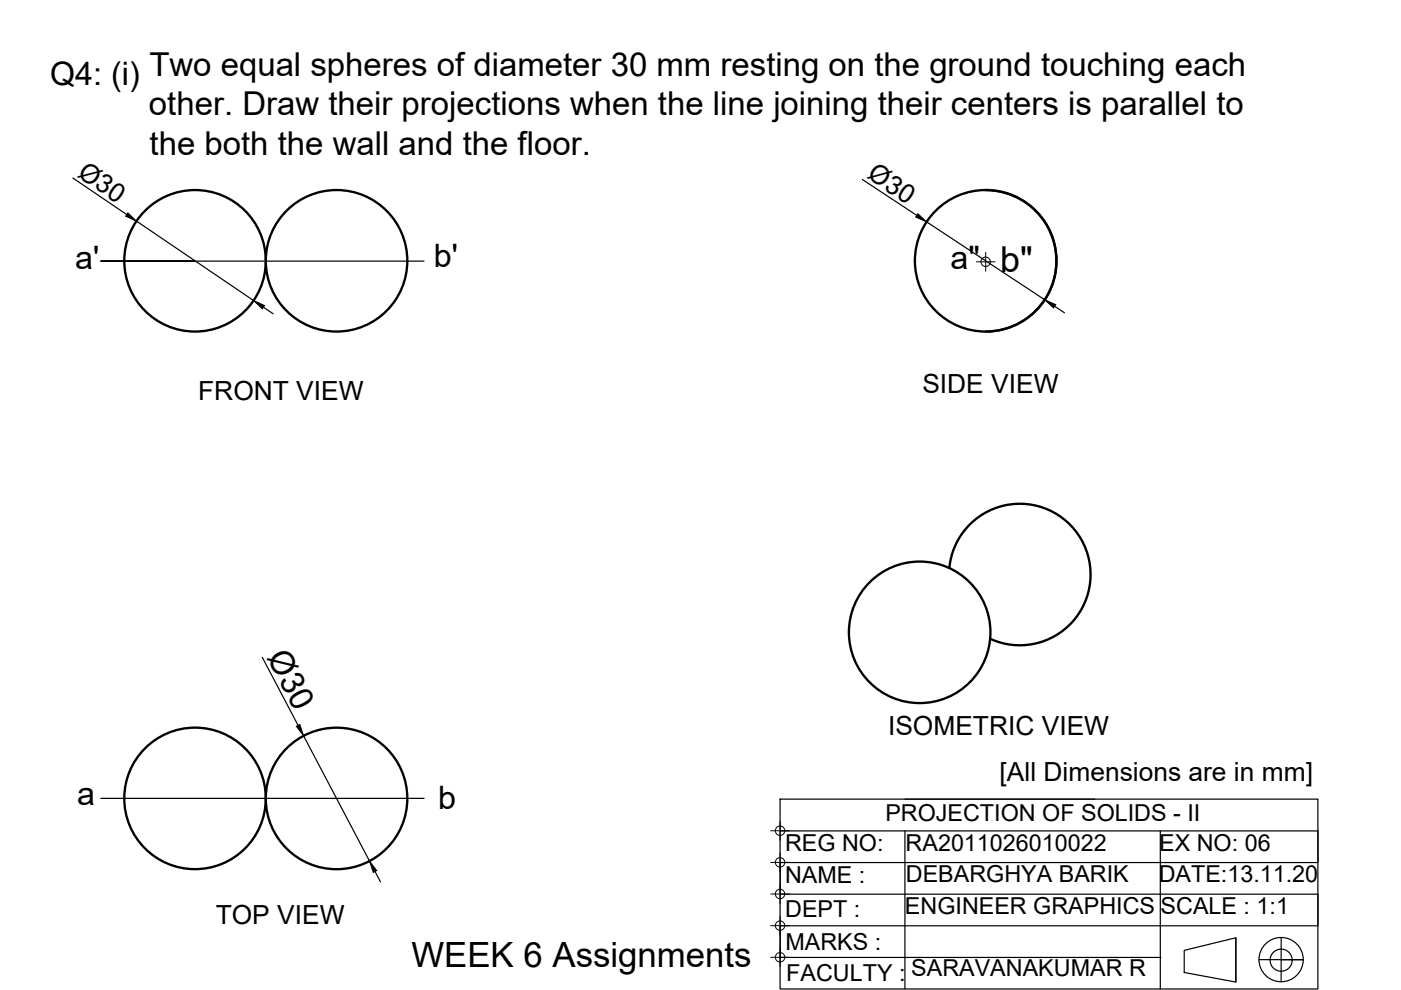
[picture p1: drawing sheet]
<svg xmlns="http://www.w3.org/2000/svg" width="297mm" height="210mm" viewBox="0 0 297 210" stroke-linecap="round" stroke-linejoin="round" font-family="sans-serif">
<!-- layer: MD_Visible -->
<g fill="none" stroke="#000" stroke-width=".5">
<path d="M30.7 44.7a15 15 0 0 1 16.3-3.3 15 15 0 0 1 9.4 13.7 15 15 0 0 1 22.1-13 15 15 0 0 1 1.3 25.6 15 15 0 0 1-23.4-10.7v-1.6a15 15 0 0 1-20.8 13.7 15 15 0 0 1-4.9-24.4zM209 40.3a15 15 0 0 1 15 15 15 15 0 0 1-15 15M201.3 120.4a15 15 0 0 1 18-13.3 15 15 0 0 1 11.2 19.4 15 15 0 0 1-20.6 8.9M30.7 158.7a15 15 0 0 1 16.3-3.3 15 15 0 0 1 9.4 13.7 15 15 0 0 1 22.1-13 15 15 0 0 1 1.3 25.6 15 15 0 0 1-23.4-10.7v-1.6a15 15 0 0 1-20.8 13.7 15 15 0 0 1-4.9-24.4z"/>
<circle cx="209" cy="55.3" r="15"/>
<circle cx="195" cy="134.1" r="15"/>
</g>
<!-- layer: 0 -->
<g fill="none" stroke="#000" stroke-width=".25">
<path d="M15.4 37.7l11.5 7.8M182.8 38.1l11.6 7.6M28.9 46.9l24.9 16.8M41.2 55.4h-19.8h68.5M196.5 47l25 16.6M55.8 65.1l2.1 1.4M223.6 64.9l2.1 1.4M55.6 139.4l7.6 14.4M64.4 156l13.9 26.6M21.4 169.3h68.5M165.4 169.4h114v40.3h-114zM165.4 176.2h114v6.7h-114v6.7h114v6.7h-114v6.7h80.7"/>
<path d="M191.9 176.1v33.6M191.9 169.4h40.2M246 176.2v33.5M79.5 184.8l1.2 2.2M262 198.8v9.4M271.6 198.8v9.4M251.1 201.5l10.9-2.7v9.4l-10.9-2zM266.9 203.5h9.4h-4.7"/>
<circle cx="271.6" cy="203.5" r="4.7"/>
<circle cx="271.6" cy="203.6" r="2.34"/>
</g>
<g fill="none" stroke="#000" stroke-width=".21">
<path d="M207 55.5h4M209 53.5v4M163.4 176.1h4M165.4 174.1v4M163.4 196.3h4M163.4 189.6h4M163.4 182.9h4M165.4 180.9v4M165.4 187.6v4M165.4 194.3v4M163.4 203h4M165.4 201v4"/>
<circle cx="209" cy="55.5" r="1"/>
<circle cx="165.4" cy="176.1" r="1"/>
<circle cx="165.4" cy="196.3" r="1"/>
<circle cx="165.4" cy="182.8" r="1"/>
<circle cx="165.4" cy="189.5" r="1"/>
<circle cx="165.4" cy="203" r="1"/>
</g>
<path d="M27.1 45.1l1.8 1.8-2.3-1.1zM194.6 45.3l1.9 1.7-2.4-1zM53.8 63.7l2.3 1.1-.5 .7zM221.5 63.6l2.3 1-.4 .7zM62.8 154l.8-.4 .8 2.4zM78.3 182.6l1.6 2-.8 .4z" fill="#000" stroke="#000" stroke-width=".21"/>
<text font-size="7.4" x="87.2" y="205">WEEK 6 Assignments</text>
<g font-size="7">
<text x="31.7" y="16">Two equal spheres of diameter 30 mm resting on the ground touching each</text>
<text x="31.6" y="24.4">other. Draw their projections when the line joining their centers is parallel to</text>
<text x="31.7" y="32.8">the both the wall and the floor.</text>
<text x="56.5" y="139.3" transform="rotate(62 56.5 139.3)">Ø30</text>
</g>
<g font-size="6.9">
<text x="10.6" y="18.1">Q4: (i)</text>
<text x="16" y="57">a'</text>
<text x="92" y="56.7">b'</text>
<text x="201.6" y="56.9">a&quot; b&quot;</text>
<text x="16.3" y="170.7">a</text>
<text x="92.9" y="171.6">b</text>
</g>
<g font-size="5.6">
<text x="16.2" y="37.3" transform="rotate(34 16.2 37.3)">Ø30</text>
<text x="183.6" y="37.6" transform="rotate(33 183.6 37.6)">Ø30</text>
<text x="195.6" y="83.4">SIDE VIEW</text>
<text x="42" y="84.9">FRONT VIEW</text>
<text x="188.3" y="155.9">ISOMETRIC VIEW</text>
<text x="211.9" y="165.6">[All Dimensions are in mm]</text>
<text x="45.7" y="196">TOP VIEW</text>
</g>
<g font-size="4.9">
<text x="187.7" y="174.1">PROJECTION OF SOLIDS - II</text>
<text x="166.4" y="180.4">REG NO:</text>
<text x="192" y="180.5">RA2011026010022</text>
<text x="245.8" y="180.5">EX NO: 06</text>
<text x="166.4" y="187.2">NAME :</text>
<text x="192.1" y="187">DEBARGHYA BARIK</text>
<text x="245.7" y="186.9">DATE:13.11.20</text>
<text x="166.5" y="194.5">DEPT :</text>
<text x="191.9" y="193.8">ENGINEER GRAPHICS</text>
<text x="246.1" y="193.8">SCALE : 1:1</text>
<text x="166.5" y="201.4">MARKS :</text>
<text x="166.7" y="208">FACULTY :</text>
<text x="193.2" y="207">SARAVANAKUMAR R</text>
</g>
</svg>
